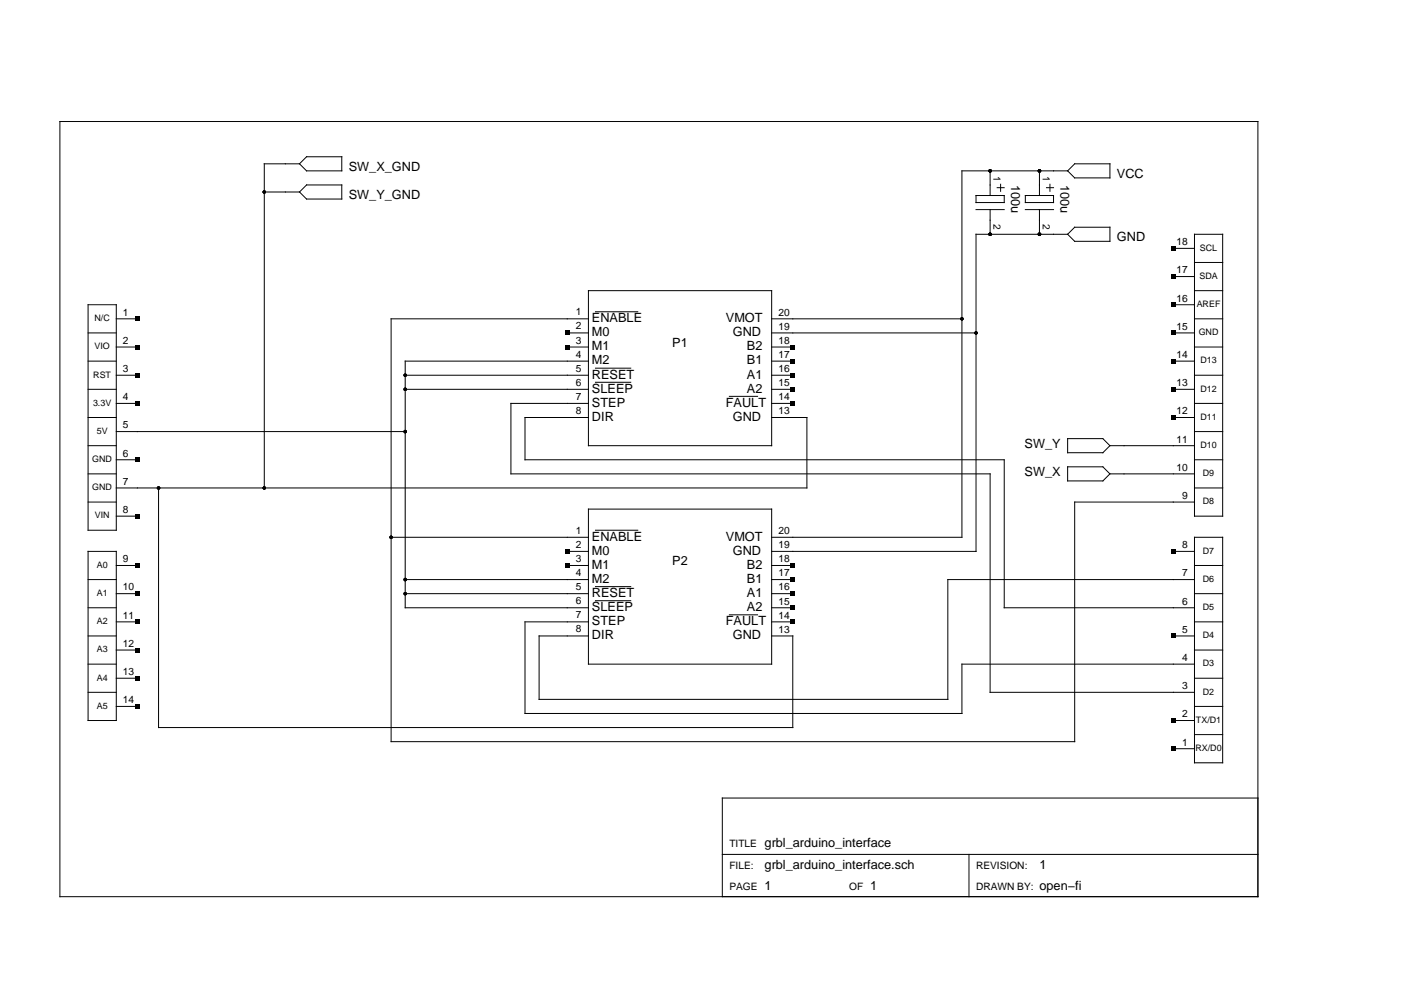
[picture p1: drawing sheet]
<svg xmlns="http://www.w3.org/2000/svg" width="297mm" height="210mm" viewBox="0 0 297 210" stroke-linecap="round" stroke-linejoin="round" font-family="sans-serif">
<g fill="none" stroke="#000" stroke-width=".21">
<path d="M12.7 25.8h254v164.3h-254zM63.5 34.7l1.5-1.5h7.5v3h-7.5zM63.5 34.7h-7.5v68.8M209.9 36.2v5.3M211.4 39.8h1.5M212.1 39.1v1.5M220.4 36.2v5.3M221.9 39.8h1.5M222.6 39.1v1.5M226.4 36.2h-22.5v77.7h-40.3M227.9 34.7h7.4v3h-7.4l-1.5-1.5zM56 40.7h7.5"/>
<path d="M63.5 40.7l1.5-1.5h7.5v3h-7.5zM206.9 41.5h6v1.4h-6zM206.9 44.4h6M209.9 44.4v5.3M217.4 44.4h6M217.4 41.5h6v1.4h-6zM220.4 44.4v5.3M226.4 49.7h-19.5v67.2h-43.3M227.9 48.2h7.4v3h-7.4l-1.5-1.5zM248.8 58.6h4.5M248.8 52.7h4.5M253.3 49.7h5.9v59.7h-5.9z"/>
<path d="M253.3 55.6h5.9M18.7 64.6h6v47.8h-6zM18.7 76.6h6M18.7 70.6h6M24.7 79.6h4.4M24.7 73.6h4.4M24.7 67.6h4.4M85.9 79.6h38.9M120.3 70.6h4.5M120.3 73.6h4.5M124.8 76.6h-38.9v52.3h38.9M124.8 61.6h38.8v32.9h-38.8z"/>
<path d="M124.8 67.6h-41.9v89.6h145v-50.8h25.4M126.3 66.1h8.9M126.3 78.1h7.4M163.6 76.6h4.5M163.6 79.6h4.5M163.6 70.6h43.3M163.6 73.6h4.5M163.6 67.6h40.3M248.8 64.6h4.5M248.8 76.6h4.5M248.8 70.6h4.5M253.3 79.6h5.9"/>
<path d="M253.3 73.6h5.9M253.3 67.6h5.9M253.3 61.6h5.9M18.7 94.5h6M18.7 82.5h6M18.7 88.5h6M24.7 97.5h4.4M24.7 91.5h61.2M24.7 85.5h4.4M85.9 82.5h38.9M124.8 88.5h-13.5v9h101.6v31.4h40.4M124.8 85.5h-16.5v15h101.6v46.3h43.4"/>
<path d="M126.3 81h7.4M154.6 84h6M163.6 88.5h7.5v15h-146.4M163.6 85.5h4.5M163.6 82.5h4.5M226.4 93h7.4l1.5 1.5-1.5 1.5h-7.4zM226.4 99h7.4l1.5 1.5-1.5 1.5h-7.4zM235.3 94.5h18M248.8 82.5h4.5M248.8 88.5h4.5M253.3 97.5h5.9M253.3 91.5h5.9"/>
<path d="M253.3 85.5h5.9M18.7 116.9h6v35.9h-6zM18.7 100.5h6M18.7 106.4h6M24.7 119.9h4.4M24.7 109.4h4.4M33.6 103.5v50.8h134.5v-19.5h-4.5M82.9 113.9h41.9M120.3 116.9h4.5M120.3 119.9h4.5M124.8 107.9h38.8v32.9h-38.8zM126.3 112.4h8.9"/>
<path d="M163.6 119.9h4.5M235.3 100.5h18M248.8 116.9h4.5M253.3 113.9h5.9v47.8h-5.9zM253.3 119.9h5.9M253.3 103.5h5.9M18.7 128.9h6M18.7 122.9h6M18.7 134.8h6M24.7 137.8h4.4M24.7 131.8h4.4M24.7 125.9h4.4"/>
<path d="M85.9 122.9h38.9M85.9 125.9h38.9M124.8 131.8h-13.5v19.5h92.6v-10.5h49.4M126.3 124.4h7.4M126.3 127.4h7.4M154.6 130.4h6M163.6 128.9h4.5M163.6 122.9h4.5M163.6 131.8h4.5M163.6 125.9h4.5M248.8 134.8h4.5M253.3 122.9h-52.3v25.4h-86.7v-13.5h10.5"/>
<path d="M253.3 137.8h5.9M253.3 131.8h5.9M253.3 125.9h5.9M18.7 140.8h6M18.7 146.8h6M24.7 149.8h4.4M24.7 143.8h4.4M248.8 152.8h4.5M248.8 158.7h4.5M253.3 155.8h5.9M253.3 149.8h5.9M253.3 143.8h5.9"/>
<path d="M266.7 169.2h-113.6v20.9M153.1 181.2h113.6M205.4 181.2v8.9"/>
</g>
<g fill="#000">
<path d="M248.3 58.2h.9v.9h-.9zM248.3 52.2h.9v.9h-.9zM28.7 79.1h.9v.9h-.9zM28.7 73.1h.9v.9h-.9zM28.7 67.2h.9v.8h-.9zM119.8 70.1h.9v.9h-.9zM119.8 73.1h.9v.9h-.9zM167.6 79.1h.9v.9h-.9zM167.6 76.1h.9v.9h-.9zM167.6 73.1h.9v.9h-.9zM248.3 64.2h.9v.9h-.9zM248.3 76.1h.9v.9h-.9z"/>
<path d="M248.3 70.1h.9v.9h-.9zM28.7 97h.9v.9h-.9zM28.7 85.1h.9v.9h-.9zM167.6 85.1h.9v.9h-.9zM167.6 82.1h.9v.9h-.9zM248.3 82.1h.9v.9h-.9zM248.3 88.1h.9v.9h-.9zM28.7 109h.9v.9h-.9zM28.7 119.4h.9v.9h-.9zM119.8 116.5h.9v.9h-.9zM119.8 119.4h.9v.9h-.9zM167.6 119.4h.9v.9h-.9z"/>
<path d="M248.3 116.5h.9v.9h-.9zM28.7 131.4h.9v.9h-.9zM28.7 125.4h.9v.9h-.9zM28.7 137.4h.9v.9h-.9zM167.6 131.4h.9v.9h-.9zM167.6 128.4h.9v.9h-.9zM167.6 125.4h.9v.9h-.9zM167.6 122.4h.9v.9h-.9zM248.3 134.4h.9v.9h-.9zM28.7 143.4h.9v.8h-.9zM28.7 149.3h.9v.9h-.9zM248.3 152.3h.9v.9h-.9z"/>
<path d="M248.3 158.3h.9v.9h-.9z"/>
<circle cx="209.9" cy="36.2" r=".37"/>
<circle cx="220.4" cy="36.2" r=".37"/>
<circle cx="56" cy="40.7" r=".37"/>
<circle cx="209.9" cy="49.7" r=".37"/>
<circle cx="220.4" cy="49.7" r=".37"/>
<circle cx="85.9" cy="79.6" r=".37"/>
<circle cx="203.9" cy="67.6" r=".37"/>
<circle cx="206.9" cy="70.6" r=".37"/>
<circle cx="85.9" cy="82.5" r=".37"/>
<circle cx="85.9" cy="91.5" r=".37"/>
<circle cx="33.6" cy="103.5" r=".37"/>
<circle cx="56" cy="103.5" r=".37"/>
<circle cx="82.9" cy="113.9" r=".37"/>
<circle cx="85.9" cy="122.9" r=".37"/>
<circle cx="85.9" cy="125.9" r=".37"/>
</g>
<g font-size="2.7">
<text x="74" y="36.2">SW_X_GND</text>
<text x="214.4" y="39.2" transform="rotate(90 214.4 39.2)">100u</text>
<text x="224.9" y="39.2" transform="rotate(90 224.9 39.2)">100u</text>
<text x="236.8" y="37.7">VCC</text>
<text x="74" y="42.2">SW_Y_GND</text>
<text x="236.8" y="51.2">GND</text>
<text x="125.5" y="68.3">ENABLE</text>
<text x="125.5" y="71.3">M0</text>
<text x="153.9" y="68.3">VMOT</text>
<text x="155.4" y="71.3">GND</text>
<text x="125.5" y="74.3">M1</text>
<text x="125.5" y="77.3">M2</text>
<text x="142.5" y="73.6">P1</text>
<text x="158.4" y="74.3">B2</text>
<text x="158.4" y="77.3">B1</text>
<text x="125.5" y="80.3">RESET</text>
<text x="125.5" y="83.3">SLEEP</text>
<text x="158.4" y="80.3">A1</text>
<text x="158.4" y="83.2">A2</text>
<text x="125.5" y="86.2">STEP</text>
<text x="125.5" y="89.2">DIR</text>
<text x="153.9" y="86.2">FAULT</text>
<text x="155.4" y="89.2">GND</text>
<text x="217.2" y="95">SW_Y</text>
<text x="217.2" y="101">SW_X</text>
<text x="125.5" y="114.6">ENABLE</text>
<text x="125.5" y="117.6">M0</text>
<text x="142.5" y="119.9">P2</text>
<text x="153.9" y="114.6">VMOT</text>
<text x="155.4" y="117.6">GND</text>
<text x="125.5" y="120.6">M1</text>
<text x="125.5" y="123.6">M2</text>
<text x="158.4" y="120.6">B2</text>
<text x="158.4" y="123.6">B1</text>
<text x="125.5" y="126.6">RESET</text>
<text x="125.5" y="129.6">SLEEP</text>
<text x="158.4" y="126.6">A1</text>
<text x="158.4" y="129.6">A2</text>
<text x="125.5" y="132.6">STEP</text>
<text x="125.5" y="135.5">DIR</text>
<text x="153.9" y="132.6">FAULT</text>
<text x="155.4" y="135.6">GND</text>
<text x="162.1" y="179.7">grbl_arduino_interface</text>
<text x="162.1" y="184.1">grbl_arduino_interface.sch</text>
<text x="220.4" y="184.1">1</text>
<text x="162.1" y="188.6">1</text>
<text x="184.5" y="188.6">1</text>
<text x="220.4" y="188.6">open−fi</text>
</g>
<g font-size="2.2">
<text x="210.7" y="37.3" transform="rotate(90 210.7 37.3)">1</text>
<text x="221.1" y="37.3" transform="rotate(90 221.1 37.3)">1</text>
<text x="210.7" y="47.4" transform="rotate(90 210.7 47.4)">2</text>
<text x="221.1" y="47.4" transform="rotate(90 221.1 47.4)">2</text>
<text x="249.4" y="52">18</text>
<text x="249.4" y="58">17</text>
<text x="249.4" y="63.9">16</text>
<text x="26.1" y="66.9">1</text>
<text x="122.1" y="66.9">1</text>
<text x="122.1" y="69.8">2</text>
<text x="165" y="69.9">19</text>
<text x="165" y="66.9">20</text>
<text x="249.4" y="69.9">15</text>
<text x="26.1" y="72.9">2</text>
<text x="122.1" y="72.8">3</text>
<text x="122.1" y="75.8">4</text>
<text x="165" y="75.9">17</text>
<text x="165" y="72.9">18</text>
<text x="249.4" y="75.9">14</text>
<text x="26.1" y="78.9">3</text>
<text x="122.1" y="78.8">5</text>
<text x="122.1" y="81.8">6</text>
<text x="165" y="81.9">15</text>
<text x="165" y="78.9">16</text>
<text x="249.4" y="81.9">13</text>
<text x="26.1" y="84.9">4</text>
<text x="122.1" y="84.8">7</text>
<text x="122.1" y="87.8">8</text>
<text x="165" y="87.8">13</text>
<text x="165" y="84.9">14</text>
<text x="249.4" y="87.8">12</text>
<text x="26.1" y="90.8">5</text>
<text x="249.4" y="93.8">11</text>
<text x="26.1" y="96.8">6</text>
<text x="249.4" y="99.8">10</text>
<text x="26.1" y="102.8">7</text>
<text x="250.6" y="105.8">9</text>
<text x="26.1" y="108.8">8</text>
<text x="122.1" y="113.2">1</text>
<text x="165" y="113.2">20</text>
<text x="26.1" y="119.2">9</text>
<text x="122.1" y="116.2">2</text>
<text x="122.1" y="119.1">3</text>
<text x="165" y="119.2">18</text>
<text x="165" y="116.2">19</text>
<text x="250.6" y="116.2">8</text>
<text x="26.1" y="125.2">10</text>
<text x="122.1" y="122.1">4</text>
<text x="122.1" y="125.1">5</text>
<text x="165" y="125.2">16</text>
<text x="165" y="122.2">17</text>
<text x="250.6" y="122.2">7</text>
<text x="26.1" y="131.2">11</text>
<text x="122.1" y="128.1">6</text>
<text x="122.1" y="131.1">7</text>
<text x="165" y="131.2">14</text>
<text x="165" y="128.2">15</text>
<text x="250.6" y="128.2">6</text>
<text x="26.1" y="137.2">12</text>
<text x="122.1" y="134.1">8</text>
<text x="165" y="134.2">13</text>
<text x="250.6" y="134.2">5</text>
<text x="26.1" y="143.1">13</text>
<text x="250.6" y="140.1">4</text>
<text x="26.1" y="149.1">14</text>
<text x="250.6" y="146.1">3</text>
<text x="250.6" y="152.1">2</text>
<text x="250.6" y="158.1">1</text>
<text x="154.6" y="179.7">TITLE</text>
<text x="154.6" y="184.1">FILE:</text>
<text x="206.9" y="184.1">REVISION:</text>
<text x="154.6" y="188.6">PAGE</text>
<text x="180" y="188.6">OF</text>
<text x="206.9" y="188.6">DRAWN BY:</text>
</g>
<g font-size="1.9">
<text x="254.4" y="53.2">SCL</text>
<text x="254.3" y="59.1">SDA</text>
<text x="253.7" y="65.1">AREF</text>
<text x="20" y="68.1">N/C</text>
<text x="254.1" y="71.1">GND</text>
<text x="20" y="74.1">VIO</text>
<text x="254.5" y="77.1">D13</text>
<text x="19.8" y="80.1">RST</text>
<text x="254.5" y="83">D12</text>
<text x="19.7" y="86">3.3V</text>
<text x="254.5" y="89">D11</text>
<text x="20.5" y="92">5V</text>
<text x="254.5" y="95">D10</text>
<text x="19.6" y="98">GND</text>
<text x="255" y="101">D9</text>
<text x="19.6" y="104">GND</text>
<text x="255" y="106.9">D8</text>
<text x="20.1" y="109.9">VIN</text>
<text x="255" y="117.4">D7</text>
<text x="20.5" y="120.4">A0</text>
<text x="255" y="123.4">D6</text>
<text x="20.5" y="126.4">A1</text>
<text x="255" y="129.4">D5</text>
<text x="20.5" y="132.3">A2</text>
<text x="255" y="135.3">D4</text>
<text x="20.5" y="138.3">A3</text>
<text x="255" y="141.3">D3</text>
<text x="20.5" y="144.3">A4</text>
<text x="255" y="147.3">D2</text>
<text x="20.5" y="150.3">A5</text>
<text x="253.6" y="153.3">TX/D1</text>
<text x="253.5" y="159.2">RX/D0</text>
</g>
</svg>
